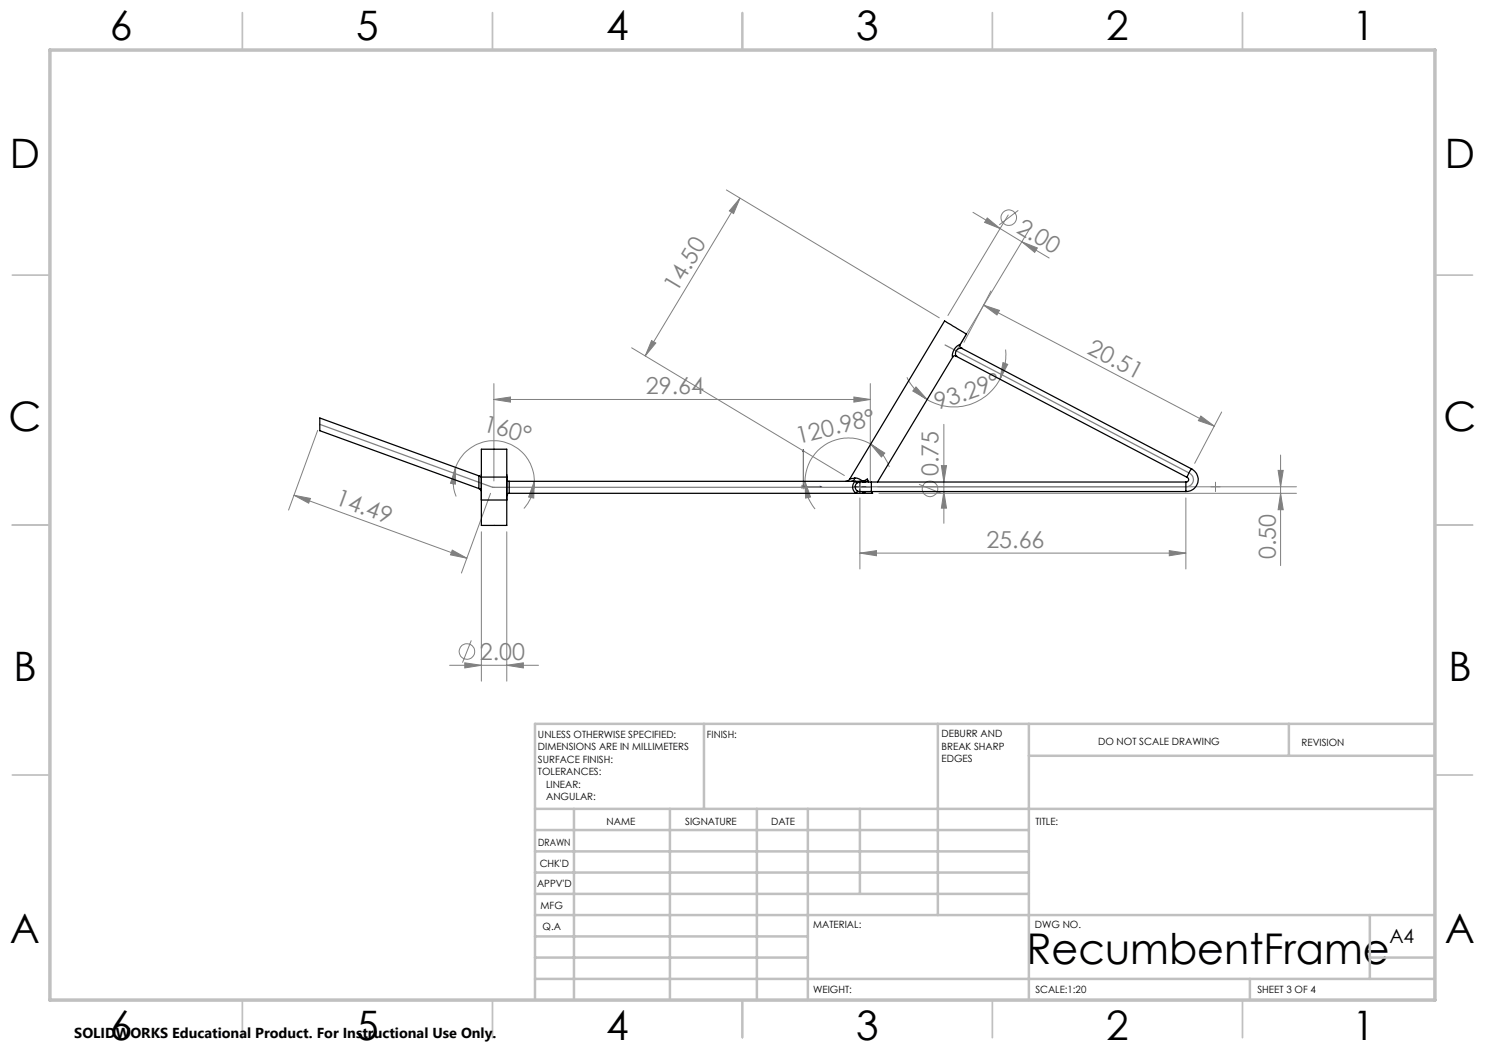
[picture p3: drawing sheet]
<svg xmlns="http://www.w3.org/2000/svg" width="297mm" height="210mm" viewBox="0 0 297 210" stroke-linecap="round" stroke-linejoin="round" font-family="sans-serif">
<g fill="none" stroke="#808080" stroke-width=".2">
<path d="M145.3 38l42.6 25.6M148 39.6l-1.3 3.1-.8-.5zM148 39.6l-19 31.6M194.6 42.5l5.4 3.2M197.4 43.6l2.6 2.1-3.1-1.2zM198.2 58.2l-5.4 10.3M200 45.7l4.4 2.7M201.6 43l-12 20.1M203.7 42.1l-3.9 2.9M204.4 48.4l3.1 1.2-.6 .9zM204.4 48.4l5.4 3.2M206 45.6l-14.8 24.7"/>
<path d="M98.8 79.9l3.3-.5v1zM98.8 76.7v19.5M98.8 79.9h75.3M126.3 69.6l42.6 25.5M130.3 68.1l.9 .5-2.2 2.6zM170.8 79.4l3.3 .5-3.3 .5zM174.1 76.7v19.5M181.4 75.5a9.9 9.9 0 0 0 4 4.4M183.2 77.4l2.2 2.5-2.8-1.7zM196.7 61l46.2 24.2M196.7 61l3.2 1.1-.5 .9zM200 75.8a10.4 10.4 0 0 1-14.6 4.1"/>
<path d="M200.6 72.5l.9 .4-1.5 2.9zM201.1 69.9a10.1 10.1 0 0 1-1.1 5.9M58.8 99.1l34.6 12.5M58.8 99.1l3.3 .6-.4 .9zM63.5 86.1l-5.8 15.9M91.1 93.5v3.3l-1-.1zM91.1 93.5a8.1 8.1 0 0 1 9.1-5.2 8.1 8.1 0 0 1 6.7 8M91.1 93.5a8 8 0 0 0 .1 5.8M98.1 98.7l-5.8 15.9M106.9 96.3l-.1 3.3-1.1-.2zM106.9 96.3a7.9 7.9 0 0 1-2.1 5.4M160.2 97.4h.9"/>
<path d="M160.3 97l.7 .7M160.7 96.9v1M161 97l-.7 .7M161 96.3l1.1 3.1-1 .2zM161 96.3a8.9 8.9 0 0 0 2 5.5M171 97.4h2M172 96.4v2M172 99.6v14.2M174.1 88.8l2.9 1.8-.7 .8zM174.1 88.8a8.7 8.7 0 0 0-13.1 7.5M174.1 88.8a9 9 0 0 1 3.8 4.6M175.5 97.4h83.8"/>
<path d="M175.8 98.7h83.5M183.8 96.9l4.4 1.8M188.3 93.1h1l-.5 3.3zM188.8 98.3l.5 3.3h-1zM188.8 84.9v19.8M237.2 99.6v14.2M240.2 83.2l2.7 2-3.2-1.1zM243.1 96.4v2M244.3 82.4l-5.4 10.3M255.6 94.1h1l-.5 3.3zM256.1 98.7l.5 3.2h-1zM256.1 91v22.1"/>
<path d="M90.5 110l2.9 1.6-3.3-.6zM96.3 106.4v29.8M101.4 106.4v29.8M172 110.6l3.3-.5v1.1zM172 110.6h65.2M233.9 110.1l3.3 .5-3.3 .6zM89.9 133.1h17.8M93 132.6l3.3 .5-3.3 .5zM94.3 128.1l-1.8 4.4M101.4 133.1l3.3-.5v1z"/>
<circle cx="201.8" cy="43.5" r="1.56"/>
<circle cx="186" cy="97.8" r="1.55"/>
<circle cx="93.4" cy="130.3" r="1.55"/>
</g>
<path d="M160.7 89.9l.1 .4h-.3zM160.7 89.9v7.5h3.7M164 97.3l.4 .1-.4 .1z" fill="none" stroke="#00f" stroke-width=".2"/>
<path d="M189 69l48.9 25.6a1.44 1.44 0 0 1 .7 1.7 1.44 1.44 0 0 1-1.4 1.1h-65.2M64 84.9l34.5 12.6h75.6M172 97.4h.1" fill="none" stroke="#808080" stroke-width=".25"/>
<g fill="none" stroke="#c0c0c0" stroke-width=".35">
<path d="M48.5 2.5v7.5M98.5 2.5v7.5M148.5 2.5v7.5M198.5 2.5v7.5M248.5 2.5v7.5M2.5 55h7.5M287 55h7.5M2.5 105h7.5M287 105h7.5M2.5 155h7.5M287 155h7.5M48.5 200v7.5"/>
<path d="M98.5 200v7.5M148.5 200v7.5M198.5 200v7.5M248.5 200v7.5"/>
</g>
<g fill="none" stroke="#c0c0c0" stroke-width=".5">
<path d="M140.8 144.8v17M187.6 144.8v38.2M205.8 144.8v55.2M205.8 151.2h81.2M257.8 144.8v6.4M287 144.8h-180v55.2M107 161.8h180M107 178.8h98.8M107 174.5h98.8M107 170.3h98.8M107 166h98.8M114.8 161.8v38.2"/>
<path d="M134 161.8v38.2M151.4 161.8v38.2M161.6 161.8v38.2M172 161.8v17M107 195.8h180M107 191.5h54.6M107 187.3h54.6M107 183h180M250 195.8v4.2M274 191.5h13M274 183v12.8"/>
</g>
<path d="M10 10h277v190h-277z" fill="none" stroke="#c0c0c0" stroke-width=".7"/>
<path d="M170.8 97.4h.7M171.7 97.4h.5M172 96.2v.7M172 97.1v.5M172 97.9v.7M172.5 97.4h.7" fill="none" stroke="#000" stroke-width=".2"/>
<path d="M164 97.3l.4 .1-.4 .1zM160.7 89.9l.1 .4h-.3z" fill="#00f"/>
<g fill="#808080">
<path d="M240.2 83.2l2.7 2-3.2-1.1zM196.7 61l3.2 1.1-.5 .9z"/>
<path d="M90.5 110l2.9 1.6-3.3-.6zM58.8 99.1l3.3 .6-.4 .9z"/>
<path d="M106.9 96.3l-.1 3.3-1.1-.2zM91.1 93.5v3.3l-1-.1z"/>
<path d="M101.4 133.1l3.3-.5v1zM93 132.6l3.3 .5-3.3 .5z"/>
<path d="M172 110.6l3.3-.5v1.1zM233.9 110.1l3.3 .5-3.3 .6z"/>
<path d="M170.8 79.4l3.3 .5-3.3 .5zM98.8 79.9l3.3-.5v1z"/>
<path d="M174.1 88.8l2.9 1.8-.7 .8zM161 96.3l1.1 3.1-1 .2z"/>
<path d="M183.2 77.4l2.2 2.5-2.8-1.7zM200.6 72.5l.9 .4-1.5 2.9z"/>
<path d="M148 39.6l-1.3 3.1-.8-.5zM130.3 68.1l.9 .5-2.2 2.6z"/>
<path d="M255.6 94.1h1l-.5 3.3zM256.1 98.7l.5 3.2h-1zM188.3 93.1h1l-.5 3.3zM188.8 98.3l.5 3.3h-1z"/>
<path d="M197.4 43.6l2.6 2.1-3.1-1.2zM204.4 48.4l3.1 1.2-.6 .9z"/>
</g>
<g fill="none" stroke="#000" stroke-width=".25">
<path d="M190.6 71.4l-15.1 25M191.2 71.2l-.3-.1-.3 .3M191.2 71.2h.1M191.2 71.2l46.3 24.3M192 69l-.1 .3 .3 .3M192 69v-.1a2.3 2.3 0 0 0-1.5 2.5h.1M192 69l1.3-2.2-4.4-2.6-18.9 31.6M192.2 69.6h.1M192.2 69.6a1.15 1.15 0 0 0-1 1.6M192.2 69.6l46.1 24.2M95.8 97.7l.4 .2 .1 .3M95.8 95.2l.5 .1"/>
<path d="M95.8 95.2v2.5M95.8 95.2l-31.8-11.6v2.5l31.8 11.6M96.3 89.8h5.1v15.3h-5.1zM96.3 95.4h5.1M101.4 95.8l.1 .3 .3 .2M101.8 98.7l-.3 .1-.1 .4M101.8 96.3h71.8M101.8 96.3v2.4M170 95.8l-.5 .4-.4 .1M171 95.6l-.2 .4-.4 .3M171 95.6l.9 .2 .7 .5M171 95.6l-1 .2"/>
<path d="M171.3 96.7l-.2-.4a1.36 1.36 0 0 0 .2 2.4l.2-.5M172.5 98.3l.2 .4 .4-.4M172.6 96.3l.9-.5 .1 .5M172.6 96.3l-.1 .1M172.8 96.4l.1-.1 .2 .1M173.6 96.3l.1 .1M174.3 96.4h-1.2a1.72 1.72 0 0 0-2.1 .8 1.05 1.05 0 0 0 1.4 1.1h1.9M174.3 96.4v1.9M174.3 96.4h62.9M174.3 98.3h62.9M174.4 98.3l.1 .4h-72.7M237.2 96.4v1.9"/>
<path d="M237.5 95.5a.48 .48 0 0 1 .2 .6 .48 .48 0 0 1-.5 .3M238.3 93.8a2.39 2.39 0 0 1 1.3 2.7 2.39 2.39 0 0 1-2.4 1.8M238.3 93.8l-.5 .8-.3 .9M96.3 100h5.1"/>
</g>
<text font-size="8.5" x="205.3" y="192.7">RecumbentFrame</text>
<g font-size="8.1">
<text x="22" y="8">6</text>
<text x="71.2" y="8">5</text>
<text x="121.2" y="8">4</text>
<text x="171.3" y="8">3</text>
<text x="221.3" y="8">2</text>
<text x="270.5" y="8">1</text>
<text x="2" y="33.6">D</text>
<text x="289" y="33.6">D</text>
<text x="1.7" y="86.1">C</text>
<text x="288.7" y="86.1">C</text>
<text x="2.7" y="136.1">B</text>
<text x="289.7" y="136.1">B</text>
<text x="2" y="188.6">A</text>
<text x="289" y="188.6">A</text>
<text x="22" y="208">6</text>
<text x="71.2" y="208">5</text>
<text x="121.2" y="208">4</text>
<text x="171.3" y="208">3</text>
<text x="221.3" y="208">2</text>
<text x="270.5" y="208">1</text>
</g>
<g font-size="4.7" fill="#808080">
<text x="203.1" y="46.3" transform="rotate(31 203.1 46.3)">2.00</text>
<text x="135.4" y="58.7" transform="rotate(-59 135.4 58.7)">14.50</text>
<text x="217.3" y="70.6" transform="rotate(28 217.3 70.6)">20.51</text>
<text x="129.2" y="78.9">29.64</text>
<text x="187.6" y="82.1" transform="rotate(-20 187.6 82.1)">93.29°</text>
<text x="96.4" y="86.2" transform="rotate(15 96.4 86.2)">160°</text>
<text x="159.6" y="88.7" transform="rotate(-14 159.6 88.7)">120.98°</text>
<text x="187.7" y="95.2" transform="rotate(-90 187.7 95.2)">0.75</text>
<text x="66.8" y="100.9" transform="rotate(20 66.8 100.9)">14.49</text>
<text x="197.3" y="109.6">25.66</text>
<text x="255.1" y="111.8" transform="rotate(-90 255.1 111.8)">0.50</text>
<text x="96" y="132">2.00</text>
</g>
<text font-size="3.9" x="277.9" y="188.5">A4</text>
<text font-size="2.9" x="14.9" y="207.6">SOLIDWORKS Educational Product. For Instructional Use Only.</text>
<g font-size="2">
<text x="107.6" y="147.6">UNLESS OTHERWISE SPECIFIED:</text>
<text x="141.4" y="147.6">FINISH:</text>
<text x="188.3" y="147.5">DEBURR AND</text>
<text x="188.3" y="150">BREAK SHARP</text>
<text x="219.6" y="149">DO NOT SCALE DRAWING</text>
<text x="260.3" y="149.2">REVISION</text>
<text x="107.6" y="150.1">DIMENSIONS ARE IN MILLIMETERS</text>
<text x="107.6" y="152.6">SURFACE FINISH:</text>
<text x="107.6" y="155.1">TOLERANCES:</text>
<text x="188.3" y="152.5">EDGES</text>
<text x="109.2" y="157.6">LINEAR:</text>
<text x="109.2" y="160.1">ANGULAR:</text>
<text x="121.3" y="165">NAME</text>
<text x="137" y="164.9">SIGNATURE</text>
<text x="154.2" y="164.9">DATE</text>
<text x="207.1" y="164.9">TITLE:</text>
<text x="107.6" y="169.1">DRAWN</text>
<text x="107.9" y="173.3">CHK'D</text>
<text x="107.4" y="177.4">APPV'D</text>
<text x="108.1" y="181.8">MFG</text>
<text x="108.5" y="186">Q.A</text>
<text x="162.6" y="185.5">MATERIAL:</text>
<text x="207" y="185.5">DWG NO.</text>
<text x="162.6" y="198.5">WEIGHT:</text>
<text x="207.1" y="198.6">SCALE:1:20</text>
<text x="251.5" y="198.6">SHEET 3 OF 4</text>
</g>
</svg>
